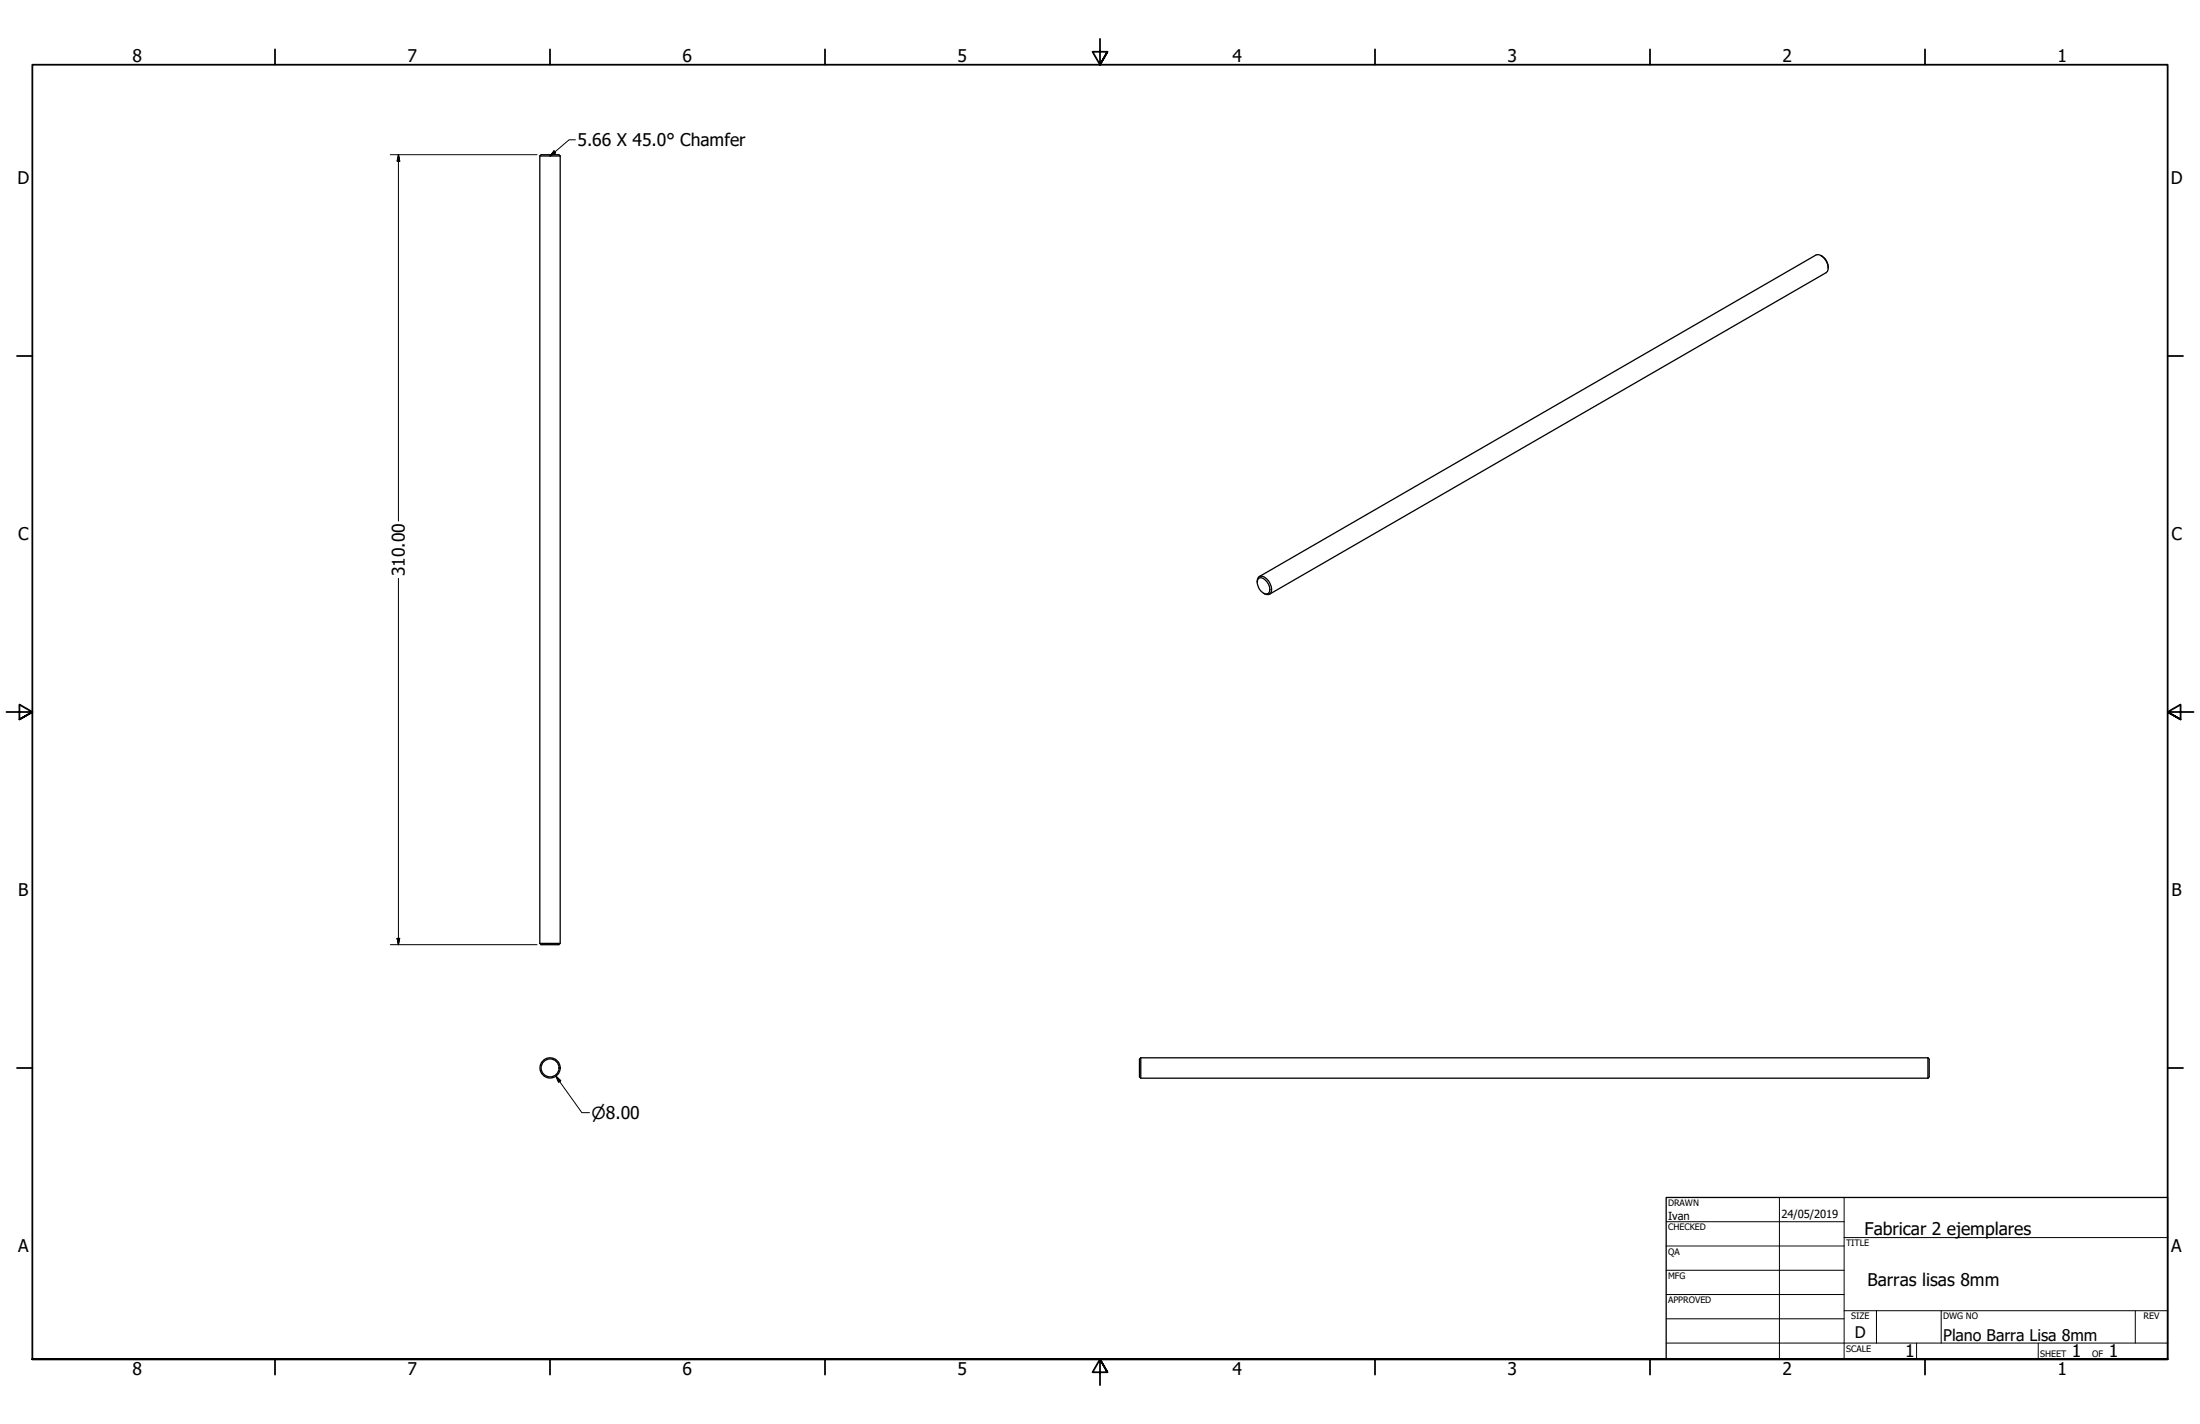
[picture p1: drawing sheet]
<svg xmlns="http://www.w3.org/2000/svg" width="864mm" height="559mm" viewBox="0 0 864 559" stroke-linecap="round" stroke-linejoin="round" font-family="sans-serif">
<!-- layer: Visible (ANSI) -->
<g fill="none" stroke="#000" stroke-width=".51">
<path d="M211.9 61.2h8M211.9 61.2l.5-.5h7l.5 .5M211.9 61.2v309M219.9 61.2v309l-.5 .5h-7l-.5-.5M714.8 100.3l.4 .2a5.5 5.5 0 0 1 2.5 4.7M493.5 228.5a1.78 1.78 0 0 1 .6-2.1 1.78 1.78 0 0 1 2.2 0 6 6 0 0 1 2.7 5.9 1.8 1.8 0 0 1-3 .5M493.8 227.3a1.69 1.69 0 0 1 2.8 .2 4.1 4.1 0 0 1 1.4 5.3 2.21 2.21 0 0 1-3-.8 4.8 4.8 0 0 1-1.2-4.7zM494.3 226.3l218.6-126.2a4.2 4.2 0 0 1 4.5 3.4 2.97 2.97 0 0 1-.5 3.5l-218.6 126.2M211.9 370.2h8M447.8 415.1l-.5 .5v7l.5 .5h309M447.8 415.1v8M447.8 415.1h309"/>
<path d="M756.8 415.1v8M756.8 415.1l.5 .5v7l-.5 .5"/>
<circle cx="215.9" cy="419.1" r="4"/>
<circle cx="215.9" cy="419.1" r="3.5"/>
</g>
<!-- layer: Border (ANSI) -->
<g fill="none" stroke="#000" stroke-width=".7">
<path d="M107.9 19.4v6M215.9 19.4v6M323.8 19.4v6M431.8 15.2v10.2l-2.9-5.1h5.8l-2.9 5.1 2.9-5.1M539.8 19.4v6M647.7 19.4v6M755.6 19.4v6M6.7 139.7h6M850.9 139.7h6M2.5 279.4h10.2l-5.1-2.9v5.8l5.1-2.9-5.1 2.9M861.1 279.4h-10.2l5.1-2.9v5.8l-5.1-2.9 5.1 2.9M6.7 419.1h6"/>
<path d="M850.9 419.1h6M12.7 533.4v-508h838.2v508h-838.2h838.2M107.9 533.4v6M215.9 533.4v6M323.8 533.4v6M434.7 538.5l-2.9-5.1 2.9 5.1h-5.8l2.9-5.1v10.2M539.8 533.4v6M647.7 533.4v6M755.6 533.4v6"/>
</g>
<!-- layer: Title (ANSI) -->
<g fill="none" stroke="#000" stroke-width=".39">
<path d="M654 479.4h69.9M698.5 469.9v63.5M723.9 469.9v63.5M654 488.9h69.9M654 498.5h69.9M723.9 485.6h127M654 508h69.9M654 517.5h69.9M723.9 514.3h127M736.6 514.3v12.7M762 514.3v12.7M838.2 514.3v12.7"/>
<path d="M654 527h196.9M752.3 527v6.4M800.1 527v6.4"/>
</g>
<path d="M654 469.9h196.9v63.5h-196.9z" fill="none" stroke="#000" stroke-width=".51"/>
<!-- layer: Dimension (ANSI) -->
<path d="M153.2 60.7h57.6M156.4 60.7l.5 2.5h-1zM156.4 60.7v143.8M156.4 226.9v143.8M153.2 370.7h57.6M155.9 368.2h1l-.5 2.5zM218.2 422.3l1.9 1.8-.8 .6zM218.2 422.3l10.2 14.3h3" fill="none" stroke="#000" stroke-width=".39"/>
<path d="M156.4 60.7l.5 2.5zM156.4 60.7l.5 2.5h-1zM155.9 368.2l.5 2.5zM155.9 368.2h1l-.5 2.5zM218.2 422.3l1.9 1.8zM218.2 422.3l1.9 1.8-.8 .6z" fill="#000" stroke="#000" stroke-width=".39"/>
<!-- layer: Symbol (ANSI) -->
<path d="M217.5 59.2l.6 .8-2.2 1.2zM225.9 54.9h-2.5l-7.5 6.3" fill="none" stroke="#000" stroke-width=".39"/>
<path d="M217.5 59.2l-1.6 2zM217.5 59.2l.6 .8-2.2 1.2z" fill="#000" stroke="#000" stroke-width=".39"/>
<g font-size="6.9">
<text x="52.1" y="24.4">8</text>
<text x="160" y="24.4">7</text>
<text x="268" y="24.4">6</text>
<text x="375.9" y="24.4">5</text>
<text x="483.9" y="24.4">4</text>
<text x="591.8" y="24.4">3</text>
<text x="699.8" y="24.4">2</text>
<text x="807.7" y="24.4">1</text>
<text x="226.7" y="57.3">5.66 X 45.0° Chamfer</text>
<text x="6.9" y="72.3">D</text>
<text x="852.1" y="72.3">D</text>
<text x="7.1" y="212">C</text>
<text x="852.4" y="212">C</text>
<text x="158.9" y="226.1" transform="rotate(-90 158.9 226.1)">310.00</text>
<text x="7.2" y="351.7">B</text>
<text x="852.4" y="351.7">B</text>
<text x="731.9" y="484.5">Fabricar 2 ejemplares</text>
<text x="7.1" y="491.4">A</text>
<text x="852.3" y="491.4">A</text>
<text x="733.1" y="504.6">Barras lisas 8mm</text>
<text x="747.8" y="532.6">1</text>
<text x="813.2" y="532.6">1</text>
<text x="827.8" y="532.6">1</text>
<text x="52.1" y="539.4">8</text>
<text x="160" y="539.4">7</text>
<text x="268" y="539.4">6</text>
<text x="375.9" y="539.4">5</text>
<text x="483.9" y="539.4">4</text>
<text x="591.8" y="539.4">3</text>
<text x="699.8" y="539.4">2</text>
<text x="807.7" y="539.4">1</text>
</g>
<text font-size="6.5" x="232.2" y="439">⌀8.00</text>
<g font-size="6.3">
<text x="728.1" y="524.9">D</text>
<text x="762.8" y="526.2">Plano Barra Lisa 8mm</text>
</g>
<g font-size="4.4">
<text x="654.8" y="478.6">Ivan</text>
<text x="699.3" y="478">24/05/2019</text>
</g>
<g font-size="3.5">
<text x="654.8" y="473.2">DRAWN</text>
<text x="654.8" y="482.8">CHECKED</text>
<text x="724.7" y="488.9">TITLE</text>
<text x="654.8" y="492.3">QA</text>
<text x="654.8" y="501.8">MFG</text>
<text x="654.8" y="511.4">APPROVED</text>
<text x="726.7" y="517.7">SIZE</text>
<text x="762.8" y="517.7">DWG NO</text>
<text x="841.4" y="517.7">REV</text>
<text x="724.7" y="530.4">SCALE</text>
<text x="800.9" y="532.6">SHEET</text>
<text x="821.3" y="532.6">OF</text>
</g>
</svg>
